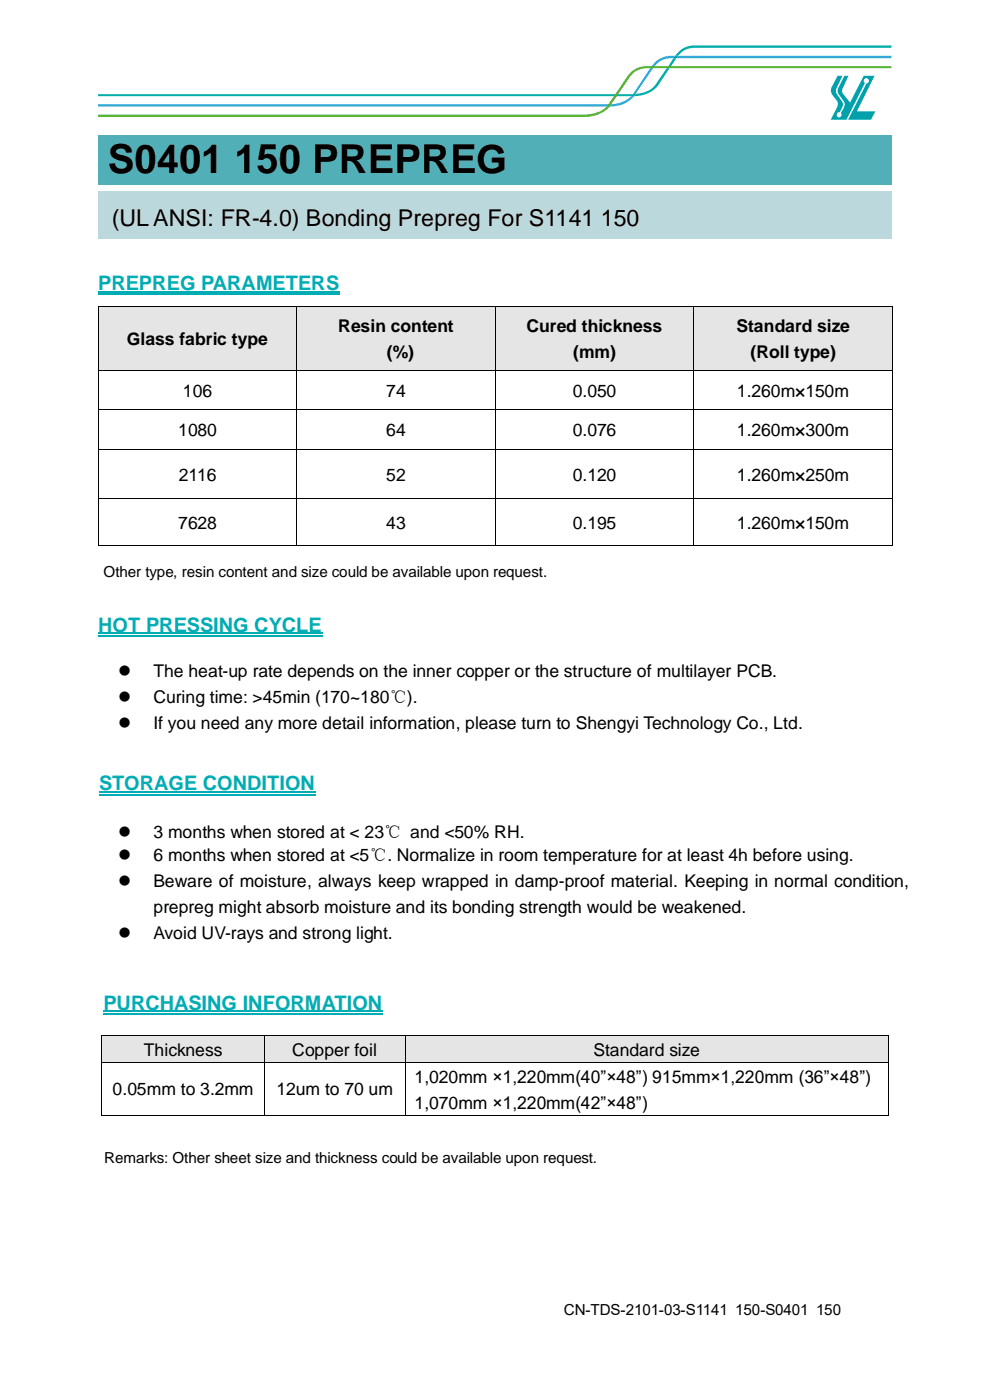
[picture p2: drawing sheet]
<svg xmlns="http://www.w3.org/2000/svg" width="210mm" height="297mm" viewBox="0 0 210 297" stroke-linecap="round" stroke-linejoin="round" font-family="sans-serif">
<path d="M20.8 40.7h168.3v10.1h-168.3z" fill="#bbd9dd"/>
<path d="M20.8 28.6h168.3v10.6h-168.3z" fill="#50afb7"/>
<path d="M20.8 24.3h103.1a5.8 5.8 0 0 0 5.7-3.1l3.4-5a5.2 5.2 0 0 1 5.3-2.2h50.8v.5h-51.9a5 5 0 0 0-4.4 3l-2.2 3.2a7.5 7.5 0 0 1-2.3 2.8 11.5 11.5 0 0 1-6.9 1.3h-100.6z" fill="#5cb531"/>
<path d="M20.8 20v.4h92h17.3l.4-.4zM131.1 20l-.4 .4h3.2l.3-.4zM134.8 19.9l-.3 .5a6.6 6.6 0 0 0 5-2.2l2.5-3.7h-.6l-1.9 2.7a5.1 5.1 0 0 1-4.7 2.7zM142.9 12.3l-1.2 1.7h.6l1.1-1.7zM144 11l-.8 .8h.6a4.4 4.4 0 0 1 3.6-1.7h41.7v-.5h-41.8a4.6 4.6 0 0 0-3.3 1.4z" fill="#00b1a9"/>
<path d="M130.5 20l-.4 .4h.6l.4-.4zM141.7 14l-.3 .5h.6l.3-.5z" fill="#009f41"/>
<path d="M20.8 22.1v.5h107.4a.59 .59 0 0 0 .8-.5zM129.6 22.1l-.3 .5a6.4 6.4 0 0 0 5.2-2.2h-.6a6.4 6.4 0 0 1-4.3 1.7zM137.9 14.5l-3.7 5.5 .6-.1 3.7-5.4zM139 13.1l-.8 .9h.6a4.5 4.5 0 0 1 4.1-1.7l.3-.5a5.4 5.4 0 0 0-4.2 1.3zM143.8 11.8l-.4 .5h45.7v-.5z" fill="#2fa8e1"/>
<path d="M129 22.1l-.3 .5h.6l.3-.5zM138.2 14l-.3 .5h.6l.3-.5z" fill="#00933f"/>
<path d="M134.2 20l-.3 .4a.63 .63 0 0 0 .9-.5zM143.2 11.8l-.3 .5h.5l.4-.5z" fill="#00959f"/>
<path d="M177.6 16.1h1.1l-1.2 2.5a1.7 1.7 0 0 0 .5 2.1l.6 .8a1.46 1.46 0 0 1-.2 1.8l-.3 .6a.53 .53 0 0 0-.6 .6 .53 .53 0 0 0 .8 .3 .53 .53 0 0 0 0-.8v-.1a2.88 2.88 0 0 0 .8-2.2l-1.3-1.9a1.89 1.89 0 0 1 .3-1.8l1-1.9h.9l-1.2 2.6a1.14 1.14 0 0 0 .3 1.5l1.2 1.6 2.9-5.7h2.3l-3.8 7.5h4l-1 1.8h-4.8l3.9-7.7a.55 .55 0 0 0 .4-.8 .55 .55 0 0 0-.8-.2 .55 .55 0 0 0 0 .9l-3.9 7.8h-3.3l1.3-2.5a1.57 1.57 0 0 0-.4-2.1l-.6-.6a1.78 1.78 0 0 1 .1-2.2z" fill="#00a0ab"/>
<g fill="#e5e5e5">
<path d="M20.9 65.2h41.9v13.3h-41.9z" fill-rule="evenodd"/>
<path d="M22.8 69.1h38.3v5.5h-38.3z" fill-rule="evenodd"/>
<path d="M63 65.2h41.9v13.3h-41.9z" fill-rule="evenodd"/>
<path d="M64.9 66.3h38.3v5.5h-38.3z" fill-rule="evenodd"/>
<path d="M64.9 71.8h38.3v5.5h-38.3z" fill-rule="evenodd"/>
<path d="M105.1 65.2h41.9v13.3h-41.9z" fill-rule="evenodd"/>
<path d="M107 66.3h38.3v5.5h-38.3z" fill-rule="evenodd"/>
<path d="M107 71.8h38.3v5.5h-38.3z" fill-rule="evenodd"/>
<path d="M147.2 65.2h41.9v13.3h-41.9z" fill-rule="evenodd"/>
<path d="M149.1 66.3h38.3v5.5h-38.3z" fill-rule="evenodd"/>
<path d="M149.1 71.8h38.3v5.5h-38.3z" fill-rule="evenodd"/>
</g>
<g fill="#000">
<path d="M20.8 65h.1v.2h-.1z" fill-rule="evenodd"/>
<path d="M20.8 65h.1v.2h-.1z" fill-rule="evenodd"/>
<path d="M20.8 78.5h.1v.2h-.1z" fill-rule="evenodd"/>
<path d="M62.8 65h.2v.2h-.2z" fill-rule="evenodd"/>
<path d="M62.8 78.5h.2v.2h-.2z" fill-rule="evenodd"/>
<path d="M104.9 65h.2v.2h-.2z" fill-rule="evenodd"/>
<path d="M104.9 78.5h.2v.2h-.2z" fill-rule="evenodd"/>
<path d="M147 65h.2v.2h-.2z" fill-rule="evenodd"/>
<path d="M147 78.5h.2v.2h-.2z" fill-rule="evenodd"/>
<path d="M189.1 65h.2v.2h-.2z" fill-rule="evenodd"/>
<path d="M189.1 65h.2v.2h-.2z" fill-rule="evenodd"/>
<path d="M189.1 78.5h.2v.2h-.2z" fill-rule="evenodd"/>
<path d="M20.8 86.9h.1v.2h-.1z" fill-rule="evenodd"/>
<path d="M20.8 95.3h.1v.1h-.1z" fill-rule="evenodd"/>
<path d="M62.8 86.9h.2v.2h-.2z" fill-rule="evenodd"/>
<path d="M62.8 95.3h.2v.1h-.2z" fill-rule="evenodd"/>
<path d="M104.9 86.9h.2v.2h-.2z" fill-rule="evenodd"/>
<path d="M104.9 95.3h.2v.1h-.2z" fill-rule="evenodd"/>
<path d="M147 86.9h.2v.2h-.2z" fill-rule="evenodd"/>
<path d="M147 95.3h.2v.1h-.2z" fill-rule="evenodd"/>
<path d="M189.1 86.9h.2v.2h-.2z" fill-rule="evenodd"/>
<path d="M189.1 95.3h.2v.1h-.2z" fill-rule="evenodd"/>
<path d="M20.8 105.7h.1v.2h-.1z" fill-rule="evenodd"/>
<path d="M20.8 115.7h.1v.2h-.1z" fill-rule="evenodd"/>
<path d="M20.8 115.7h.1v.2h-.1z" fill-rule="evenodd"/>
<path d="M62.8 105.7h.2v.2h-.2z" fill-rule="evenodd"/>
<path d="M62.8 115.7h.2v.2h-.2z" fill-rule="evenodd"/>
<path d="M104.9 105.7h.2v.2h-.2z" fill-rule="evenodd"/>
<path d="M104.9 115.7h.2v.2h-.2z" fill-rule="evenodd"/>
<path d="M147 105.7h.2v.2h-.2z" fill-rule="evenodd"/>
<path d="M147 115.7h.2v.2h-.2z" fill-rule="evenodd"/>
<path d="M189.1 105.7h.2v.2h-.2z" fill-rule="evenodd"/>
<path d="M189.1 115.7h.2v.2h-.2z" fill-rule="evenodd"/>
<path d="M189.1 115.7h.2v.2h-.2z" fill-rule="evenodd"/>
</g>
<g fill="none" stroke="#000" stroke-width=".21">
<path d="M20.8 65.2v13.3M20.8 78.7v8.2M20.9 65.1h41.9M20.9 78.6h41.9M62.9 65.2v13.3M62.9 78.7v8.2M63 65.1h41.9M63 78.6h41.9M105 65.2v13.3M105 78.7v8.2M105.1 65.1h41.9M105.1 78.6h41.9"/>
<path d="M147.1 65.2v13.3M147.1 78.7v8.2M147.2 65.1h41.9M147.2 78.6h41.9M189.2 65.2v13.3M189.2 78.7v8.2M20.8 87.1v8.2M20.8 95.4v10.3M20.9 87h41.9M20.9 95.4h41.9M62.9 87.1v8.2M62.9 95.4v10.3"/>
<path d="M63 87h41.9M63 95.4h41.9M105 87.1v8.2M105 95.4v10.3M105.1 87h41.9M105.1 95.4h41.9M147.1 87.1v8.2M147.1 95.4v10.3M147.2 87h41.9M147.2 95.4h41.9M189.2 87.1v8.2M189.2 95.4v10.3"/>
<path d="M20.8 105.9v9.8M20.9 105.8h41.9M20.9 115.8h41.9M62.9 105.9v9.8M63 105.8h41.9M63 115.8h41.9M105 105.9v9.8M105.1 105.8h41.9M105.1 115.8h41.9M147.1 105.9v9.8M147.2 105.8h41.9M147.2 115.8h41.9"/>
<path d="M189.2 105.9v9.8"/>
</g>
<g fill="#e5e5e5">
<path d="M21.7 219.9h34.3v5.5h-34.3z" fill-rule="evenodd"/>
<path d="M23.5 219.9h30.6v5.5h-30.6z" fill-rule="evenodd"/>
<path d="M56.2 219.9h29.8v5.5h-29.8z" fill-rule="evenodd"/>
<path d="M57.9 219.9h26.2v5.5h-26.2z" fill-rule="evenodd"/>
<path d="M86.1 219.9h102.3v5.5h-102.3z" fill-rule="evenodd"/>
<path d="M87.9 219.9h98.7v5.5h-98.7z" fill-rule="evenodd"/>
</g>
<g fill="#000">
<path d="M21.5 219.7h.2v.2h-.2z" fill-rule="evenodd"/>
<path d="M21.5 219.7h.2v.2h-.2z" fill-rule="evenodd"/>
<path d="M56 219.7h.2v.2h-.2z" fill-rule="evenodd"/>
<path d="M86 219.7h.1v.2h-.1z" fill-rule="evenodd"/>
<path d="M188.4 219.7h.1v.2h-.1z" fill-rule="evenodd"/>
<path d="M188.4 219.7h.1v.2h-.1z" fill-rule="evenodd"/>
</g>
<path d="M21.6 219.9v5.5M21.7 219.8h34.3M56.1 219.9v5.5M56.2 219.8h29.8M86.1 219.9v5.5M86.1 219.8h102.3M188.5 219.9v5.5" fill="none" stroke="#000" stroke-width=".21"/>
<g fill="#fff">
<path d="M21.7 225.5h34.3v11h-34.3z" fill-rule="evenodd"/>
<path d="M23.5 228.2h30.6v5.5h-30.6z" fill-rule="evenodd"/>
<path d="M86.1 225.5h102.3v11h-102.3z" fill-rule="evenodd"/>
<path d="M87.9 225.5h98.7v5.5h-98.7z" fill-rule="evenodd"/>
<path d="M87.9 231h98.7v5.5h-98.7z" fill-rule="evenodd"/>
</g>
<g fill="#000">
<path d="M21.5 225.4h.2v.1h-.2z" fill-rule="evenodd"/>
<path d="M21.5 236.5h.2v.2h-.2z" fill-rule="evenodd"/>
<path d="M21.5 236.5h.2v.2h-.2z" fill-rule="evenodd"/>
<path d="M56 225.4h.2v.1h-.2z" fill-rule="evenodd"/>
<path d="M56 236.5h.2v.2h-.2z" fill-rule="evenodd"/>
<path d="M86 225.4h.1v.1h-.1z" fill-rule="evenodd"/>
<path d="M86 236.5h.1v.2h-.1z" fill-rule="evenodd"/>
<path d="M188.4 225.4h.1v.1h-.1z" fill-rule="evenodd"/>
<path d="M188.4 236.5h.1v.2h-.1z" fill-rule="evenodd"/>
<path d="M188.4 236.5h.1v.2h-.1z" fill-rule="evenodd"/>
</g>
<path d="M21.6 225.5v11M21.7 225.4h34.3M21.7 236.6h34.3M56.1 225.5v11M56.2 225.4h29.8M56.2 236.6h29.8M86.1 225.5v11M86.1 225.4h102.3M86.1 236.6h102.3M188.5 225.5v11" fill="none" stroke="#000" stroke-width=".21"/>
<path d="M20.8 61.9h51.3M20.8 62.5h51.3M20.8 134.3h47.6M20.8 134.9h47.6M21 168h45.8M21 168.6h45.8M21.9 214.6h59.2M21.9 215.2h59.2" fill="none" stroke="#00adb5" stroke-width=".25"/>
<text font-size="8.5" x="22.9" y="36.7">S0401 150 PREPREG</text>
<text font-size="4.9" x="23.7" y="47.9">(UL ANSI: FR-4.0) Bonding Prepreg For S1141 150</text>
<g font-size="4.2" fill="#00adb5">
<text x="20.8" y="61.6">PREPREG PARAMETERS</text>
<text x="20.8" y="134">HOT PRESSING CYCLE</text>
<text x="21" y="167.7">STORAGE CONDITION</text>
<text x="21.9" y="214.3">PURCHASING INFORMATION</text>
</g>
<g font-size="3.7">
<text x="71.7" y="70.5">Resin content</text>
<text x="111.6" y="70.5">Cured thickness</text>
<text x="156.2" y="70.5">Standard size</text>
<text x="26.9" y="73.3">Glass fabric type</text>
<text x="82.1" y="76">(%)</text>
<text x="121.5" y="76">(mm)</text>
<text x="159.2" y="76">(Roll type)</text>
<text x="38.8" y="84.2">106</text>
<text x="81.9" y="84.2">74</text>
<text x="121.5" y="84.2">0.050</text>
<text x="156.3" y="84.2">1.260m×150m</text>
<text x="37.8" y="92.6">1080</text>
<text x="81.9" y="92.6">64</text>
<text x="121.5" y="92.6">0.076</text>
<text x="156.3" y="92.6">1.260m×300m</text>
<text x="37.9" y="102">2116</text>
<text x="81.9" y="102">52</text>
<text x="121.5" y="102">0.120</text>
<text x="156.3" y="102">1.260m×250m</text>
<text x="37.8" y="112.1">7628</text>
<text x="81.9" y="112.1">43</text>
<text x="121.5" y="112.1">0.195</text>
<text x="156.3" y="112.1">1.260m×150m</text>
<text x="25.1" y="143.6">⚫</text>
<text x="32.5" y="143.6">The heat-up rate depends on the inner copper or the structure of multilayer PCB.</text>
<text x="25.1" y="149.1">⚫</text>
<text x="32.5" y="149.1">Curing time: &gt;45min (170~180℃).</text>
<text x="25.1" y="154.6">⚫</text>
<text x="32.5" y="154.6">If you need any more detail information, please turn to Shengyi Technology Co., Ltd.</text>
<text x="25.1" y="177.8">⚫</text>
<text x="32.5" y="177.8">3 months when stored at &lt; 23℃ and &lt;50% RH.</text>
<text x="25.1" y="182.6">⚫</text>
<text x="32.5" y="182.6">6 months when stored at &lt;5℃. Normalize in room temperature for at least 4h before using.</text>
<text x="25.1" y="188.1">⚫</text>
<text x="32.5" y="188.1">Beware of moisture, always keep wrapped in damp-proof material. Keeping in normal condition,</text>
<text x="32.5" y="193.6">prepreg might absorb moisture and its bonding strength would be weakened.</text>
<text x="25.1" y="199.1">⚫</text>
<text x="32.5" y="199.1">Avoid UV-rays and strong light.</text>
<text x="30.5" y="224">Thickness</text>
<text x="62" y="224">Copper foil</text>
<text x="125.9" y="224">Standard size</text>
<text x="23.9" y="232.4">0.05mm to 3.2mm</text>
<text x="58.6" y="232.4">12um to 70 um</text>
<text x="87.9" y="229.7">1,020mm ×1,220mm(40”×48”) 915mm×1,220mm (36”×48”)</text>
<text x="87.9" y="235.2">1,070mm ×1,220mm(42”×48”)</text>
</g>
<g font-size="3.2">
<text x="21.9" y="122.4">Other type, resin content and size could be available upon request.</text>
<text x="22.1" y="246.8">Remarks: Other sheet size and thickness could be available upon request.</text>
<text x="119.6" y="278.9">CN-TDS-2101-03-S1141</text>
<text x="155.9" y="278.9">150-S0401</text>
<text x="173.1" y="278.9">150</text>
</g>
</svg>
